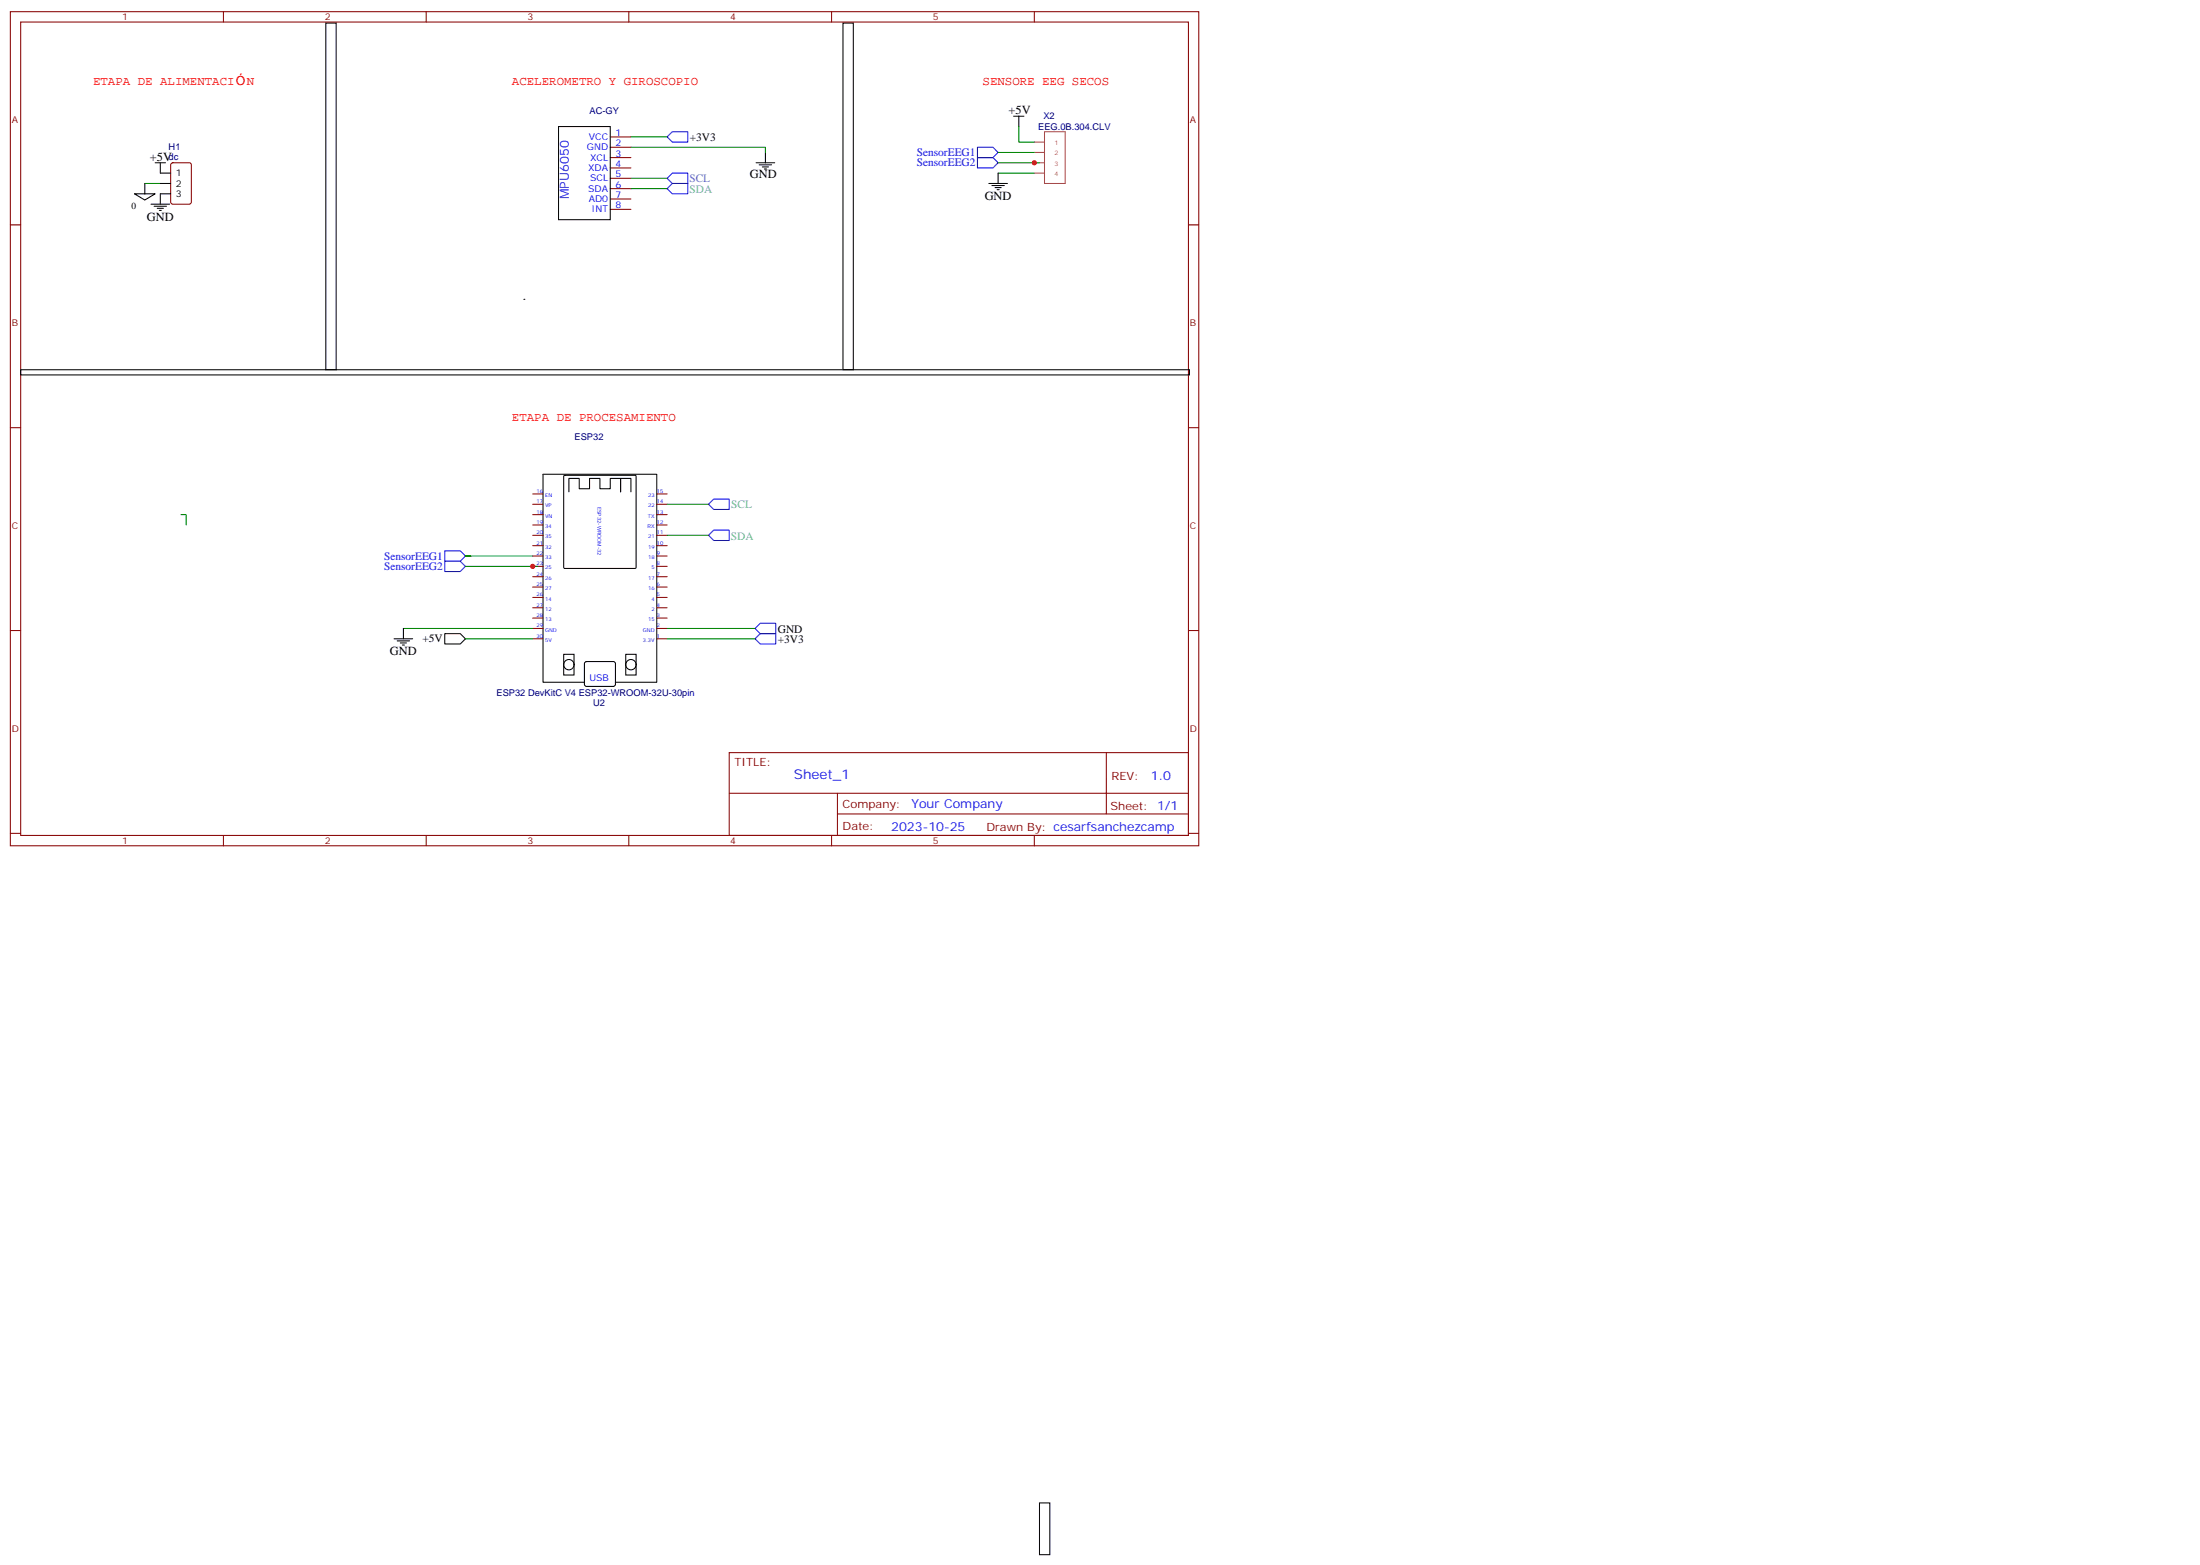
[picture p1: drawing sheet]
<svg xmlns="http://www.w3.org/2000/svg" width="750mm" height="534mm" viewBox="0 0 750 534" stroke-linecap="round" stroke-linejoin="round" font-family="sans-serif">
<g fill="none" stroke="#870000" stroke-width=".35">
<path d="M3.5 4h405.4v284.3h-405.4zM7.1 7.5h398.2v277.3h-398.2zM76.2 4v3.5M145.3 4v3.5M214.5 4v3.5M283.6 4v3.5M352.8 4v3.5M58.4 55.7l.5-.2h5.7l.6 .4 .1 13-.5 .6-5.9 .1-.6-.5-.1-12.9zM208.1 46.7h7.1M208.1 50.2h7.1M208.1 53.7h7.1M208.1 57.3h7.1"/>
<path d="M3.5 76.7h3.6M208.1 60.8h7.1M208.1 64.3h7.1M208.1 67.8h7.1M208.1 71.4h7.1M405.3 76.7h3.6M3.5 145.8h3.6M405.3 145.8h3.6M181.7 168.4h3.5M181.7 171.9h3.5M181.7 175.4h3.5M181.7 179h3.5"/>
<path d="M224 168.4h3.5M224 171.9h3.5M224 175.4h3.5M224 179h3.5M181.7 182.5h3.5M181.7 186h3.5M181.7 189.5h3.5M181.7 193.1h3.5M181.7 196.6h3.5M224 182.5h3.5M224 186h3.5M224 189.5h3.5"/>
<path d="M224 193.1h3.5M224 196.6h3.5M3.5 214.9h3.6M181.7 200.1h3.5M181.7 203.7h3.5M181.7 207.2h3.5M181.7 210.7h3.5M181.7 214.2h3.5M181.7 217.8h3.5M224 200.1h3.5M224 203.7h3.5M224 207.2h3.5"/>
<path d="M224 210.7h3.5M224 214.2h3.5M224 217.8h3.5M405.3 214.9h3.6M248.7 256.6h156.6v28.2h-156.6zM377.3 256.6v20.9M248.7 270.4h156.5M285.6 277.5h119.6M285.6 270.4v14.1M3.5 284.1h3.6M76.2 284.8v3.5M145.3 284.8v3.5"/>
<path d="M214.5 284.8v3.5M283.6 284.8v3.5M352.8 284.8v3.5M405.3 284.1h3.6"/>
</g>
<g fill="none" stroke="#000" stroke-width=".35">
<path d="M111.1 7.9h3.6v118.1h-3.6zM287.5 7.9h3.5v118.1h-3.5zM345.7 39.6h3.5M347.5 39.6v3.5M52.9 55.5h3.5M54.7 55.5v3.5h3.5M190.5 43.1h17.6v31.8h-17.6zM257.9 55.5h6.3M258.9 56.2h4.3M260 56.9h2.1M260.7 57.6h.7M261.1 52v3.5"/>
<path d="M340.4 59v3.5M45.9 66.1h7l-3.5 2.1zM49.4 62.5v3.6M51.5 69.6h6.4M52.6 70.3h4.2M53.6 71h2.1M54.3 71.7h.7M54.7 62.5h3.5M58.2 66.1h-3.5v3.5M337.3 62.5h6.3M338.3 63.3h4.2M339.4 64h2.1"/>
<path d="M340.1 64.7h.7M178.7 102h.3M7.1 126h398.6v1.8h-398.6zM192.3 162.2l.3-.2h24l.3 .2 .1 31.2-.2 .3-24.2 .1-.3-.2zM194 167.7v-4.6h3.6v3.5h3.5v-3.5h3.5v3.5h3.5v-3.5h3.6v4.6v-4.6h3.5v4.6M134.4 217.8h6.4M135.5 218.5h4.2M136.5 219.2h2.1M137.2 219.9h.7M137.6 214.2v3.6M151.7 216h5.3l1.7 1.8-1.7 1.7h-5.3zM192.3 223.1h3.5v7h-3.5z"/>
<path d="M199.3 232.6h-14.1v-70.9h38.8v70.9h-14.1M199.6 225.7l.4-.2h9.2l.5 .2 .2 .5v7.1l-.2 .5-.5 .2h-9.2l-.5-.2-.2-.5v-7.1zM213.4 223.1h3.6v7h-3.6zM354.5 512.3h3.6v17.7h-3.6z"/>
<circle cx="194" cy="226.6" r="1.76"/>
<circle cx="215.2" cy="226.6" r="1.76"/>
</g>
<g fill="none" stroke="#008700" stroke-width=".35">
<path d="M215.2 50.2h45.9v1.8M215.2 46.7h12.3M340.4 59h12.4M340.4 55.5h14.1M340.4 52h12.4M347.5 43.1v5.3h5.3M49.4 62.5h5.3M215.2 64.3h12.3M215.2 60.8h12.3M61.7 175.4h1.8v3.6M227.5 171.9h14.2M158.7 189.5h23"/>
<path d="M158.7 193.1h24.7M227.5 182.5h14.2M137.6 214.2h44.1M158.7 217.8h23M227.5 217.8h30M227.5 214.2h30"/>
</g>
<path d="M352.8 48.4h3.4M352.8 52h3.4M352.8 55.5h3.4M352.8 59h3.4M356.2 44.9h7.1v17.6h-7.1z" fill="none" stroke="#a64a4a" stroke-width=".35"/>
<path d="M227.5 46.7l1.8-1.8h5.3v3.5h-5.3zM333.4 53.7h5.3l1.7 1.8-1.7 1.8h-5.3zM333.4 50.2h5.3l1.7 1.8-1.7 1.7h-5.3zM227.5 60.8l1.8-1.8h5.3v3.5h-5.3zM229.3 62.5h5.3v3.6h-5.3l-1.8-1.8zM241.7 171.9l1.7-1.8h5.3v3.6h-5.3zM151.7 191.3h5.3l1.7 1.8-1.7 1.7h-5.3zM151.7 187.8h5.3l1.7 1.7-1.7 1.8h-5.3zM241.7 182.5l1.7-1.8h5.3v3.6h-5.3zM257.5 217.8l1.8-1.8h5.3v3.5h-5.3zM259.3 212.5h5.3v3.5h-5.3l-1.8-1.8z" fill="none" stroke="#00f" stroke-width=".35"/>
<g fill="#c00">
<circle cx="352.8" cy="55.5" r=".88"/>
<circle cx="181.7" cy="193.1" r=".88"/>
</g>
<text font-size="4.6" fill="#00f" x="270.8" y="265.6">Sheet_1</text>
<g font-size="4.2" fill="#f00">
<text x="31.7" y="29">ETAPA DE ALIMENTACI</text>
<text x="84.2" y="29">N</text>
<text x="174.6" y="29">ACELEROMETRO Y GIROSCOPIO</text>
<text x="335.1" y="29">SENSORE EEG SECOS</text>
<text x="174.6" y="143.7">ETAPA DE PROCESAMIENTO</text>
</g>
<g font-size="4.2">
<text x="344" y="38.9">+5V</text>
<text x="51.2" y="54.8">+5V</text>
<text x="255.8" y="60.8">GND</text>
<text x="335.8" y="68.2">GND</text>
<text x="50.1" y="75.2">GND</text>
<text x="133" y="223.4">GND</text>
</g>
<g font-size="4.2" fill="#00f">
<text x="194" y="67.8" transform="rotate(-90 194 67.8)">MPU6050</text>
<text x="392.5" y="265.8">1.0</text>
<text x="310.9" y="275.4">Your Company</text>
<text x="304" y="283.2">2023-10-25</text>
</g>
<g font-size="3.9">
<text x="235.3" y="48.1">+3V3</text>
<text x="265.3" y="215.7">GND</text>
<text x="144.1" y="219">+5V</text>
<text x="265.3" y="219.2">+3V3</text>
</g>
<g font-size="3.9" fill="#00f">
<text x="312.7" y="53.2">SensorEEG1</text>
<text x="312.7" y="56.7">SensorEEG2</text>
<text x="131" y="190.8">SensorEEG1</text>
<text x="131" y="194.3">SensorEEG2</text>
</g>
<text font-size="3.9" fill="#39c" x="235.1" y="62.2">SCL</text>
<g font-size="3.9" fill="#3cc">
<text x="235.2" y="65.7">SDA</text>
<text x="249.4" y="173.2">SCL</text>
</g>
<text font-size="3.9" fill="#6c9" x="249.3" y="184">SDA</text>
<g font-size="3.9" fill="#800">
<text x="250.5" y="261.2">TITLE:</text>
<text x="379.1" y="265.8">REV:</text>
<text x="287.4" y="275.4">Company:</text>
<text x="378.7" y="276">Sheet: 1/1</text>
<text x="287.4" y="283">Date:</text>
<text x="336.4" y="283.1">Drawn By: cesarfsanchezcamp</text>
</g>
<g font-size="3.2" fill="#800">
<text x="41.6" y="7">1</text>
<text x="110.8" y="7">2</text>
<text x="179.9" y="7">3</text>
<text x="249.1" y="7">4</text>
<text x="318.2" y="7">5</text>
<text x="4.1" y="42.1">A</text>
<text x="405.9" y="42.1">A</text>
<text x="4.1" y="111.2">B</text>
<text x="405.9" y="111.2">B</text>
<text x="4.1" y="180.4">C</text>
<text x="405.9" y="180.4">C</text>
<text x="4.1" y="249.5">D</text>
<text x="405.9" y="249.5">D</text>
<text x="41.6" y="287.8">1</text>
<text x="110.8" y="287.8">2</text>
<text x="179.9" y="287.8">3</text>
<text x="249.1" y="287.8">4</text>
<text x="318.2" y="287.8">5</text>
</g>
<g font-size="3.2" fill="#000080">
<text x="201.1" y="38.8">AC-GY</text>
<text x="355.9" y="40.7">X2</text>
<text x="354.1" y="44.2">EEG.0B.304.CLV</text>
<text x="57.5" y="51.2">H1</text>
<text x="57.5" y="54.4">dc</text>
<text x="196" y="150.1">ESP32</text>
<text x="169.3" y="237.2">ESP32 DevKitC V4 ESP32-WROOM-32U-30pin</text>
<text x="202.3" y="240.7">U2</text>
</g>
<g font-size="3.2" fill="#00f">
<text x="200.8" y="47.7">VCC</text>
<text x="209.9" y="46.3">1</text>
<text x="200.2" y="51.3">GND</text>
<text x="209.9" y="49.8">2</text>
<text x="209.9" y="53.4">3</text>
<text x="200.6" y="58.3">XDA</text>
<text x="201.3" y="54.8">XCL</text>
<text x="209.9" y="56.9">4</text>
<text x="200.7" y="65.4">SDA</text>
<text x="201.3" y="61.8">SCL</text>
<text x="209.9" y="60.4">5</text>
<text x="209.9" y="64">6</text>
<text x="200.8" y="68.9">AD0</text>
<text x="209.9" y="67.5">7</text>
<text x="209.9" y="71">8</text>
<text x="201.8" y="72.4">INT</text>
<text x="201" y="232.2">USB</text>
</g>
<g font-size="3.2">
<text x="60" y="60.1">1</text>
<text x="60" y="63.6">2</text>
<text x="44.8" y="71.4">0</text>
<text x="60" y="67.1">3</text>
</g>
<g font-size="2.1" fill="#a54b4b">
<text x="359.7" y="49.5">1</text>
<text x="359.7" y="53">2</text>
<text x="359.7" y="56.5">3</text>
<text x="359.7" y="60.1">4</text>
</g>
<g font-size="1.8" fill="#00f">
<text x="183" y="171.6">17</text>
<text x="183" y="168">16</text>
<text x="185.9" y="173">VP</text>
<text x="185.9" y="169.4">EN</text>
<text x="203.8" y="172.7" transform="rotate(90 203.8 172.7)">ESP32-WROOM-32</text>
<text x="221.1" y="169.4">23</text>
<text x="221.1" y="173">22</text>
<text x="224" y="168">15</text>
<text x="224" y="171.6">14</text>
<text x="183" y="178.6">19</text>
<text x="183" y="175.1">18</text>
<text x="185.9" y="176.5">VN</text>
<text x="221" y="176.5">TX</text>
<text x="224" y="175.1">13</text>
<text x="224" y="178.6">12</text>
<text x="183" y="185.7">21</text>
<text x="183" y="182.1">20</text>
<text x="185.9" y="183.6">35</text>
<text x="185.9" y="180">34</text>
<text x="220.9" y="180">RX</text>
<text x="221.1" y="183.6">21</text>
<text x="224" y="182.1">11</text>
<text x="224" y="185.7">10</text>
<text x="183" y="189.2">22</text>
<text x="185.9" y="190.6">33</text>
<text x="185.9" y="187.1">32</text>
<text x="221.1" y="187.1">19</text>
<text x="221.1" y="190.6">18</text>
<text x="224" y="189.2">9</text>
<text x="183" y="196.3">24</text>
<text x="183" y="192.7">23</text>
<text x="185.9" y="197.7">26</text>
<text x="185.9" y="194.1">25</text>
<text x="221.1" y="197.7">17</text>
<text x="222.2" y="194.1">5</text>
<text x="224" y="192.7">8</text>
<text x="224" y="196.3">7</text>
<text x="183" y="203.3">26</text>
<text x="183" y="199.8">25</text>
<text x="185.9" y="201.2">27</text>
<text x="221.1" y="201.2">16</text>
<text x="224" y="199.8">6</text>
<text x="224" y="203.3">5</text>
<text x="183" y="206.8">27</text>
<text x="185.9" y="208.2">12</text>
<text x="185.9" y="204.7">14</text>
<text x="222.2" y="204.7">4</text>
<text x="222.2" y="208.2">2</text>
<text x="224" y="206.8">4</text>
<text x="183" y="210.4">28</text>
<text x="183" y="213.9">29</text>
<text x="185.9" y="211.8">13</text>
<text x="185.9" y="215.3">GND</text>
<text x="219.3" y="215.3">GND</text>
<text x="221.1" y="211.8">15</text>
<text x="224" y="210.4">3</text>
<text x="224" y="213.9">2</text>
<text x="183" y="217.4">30</text>
<text x="185.9" y="218.8">5V</text>
<text x="219.2" y="218.8">3.3V</text>
<text x="224" y="217.4">1</text>
</g>
</svg>
